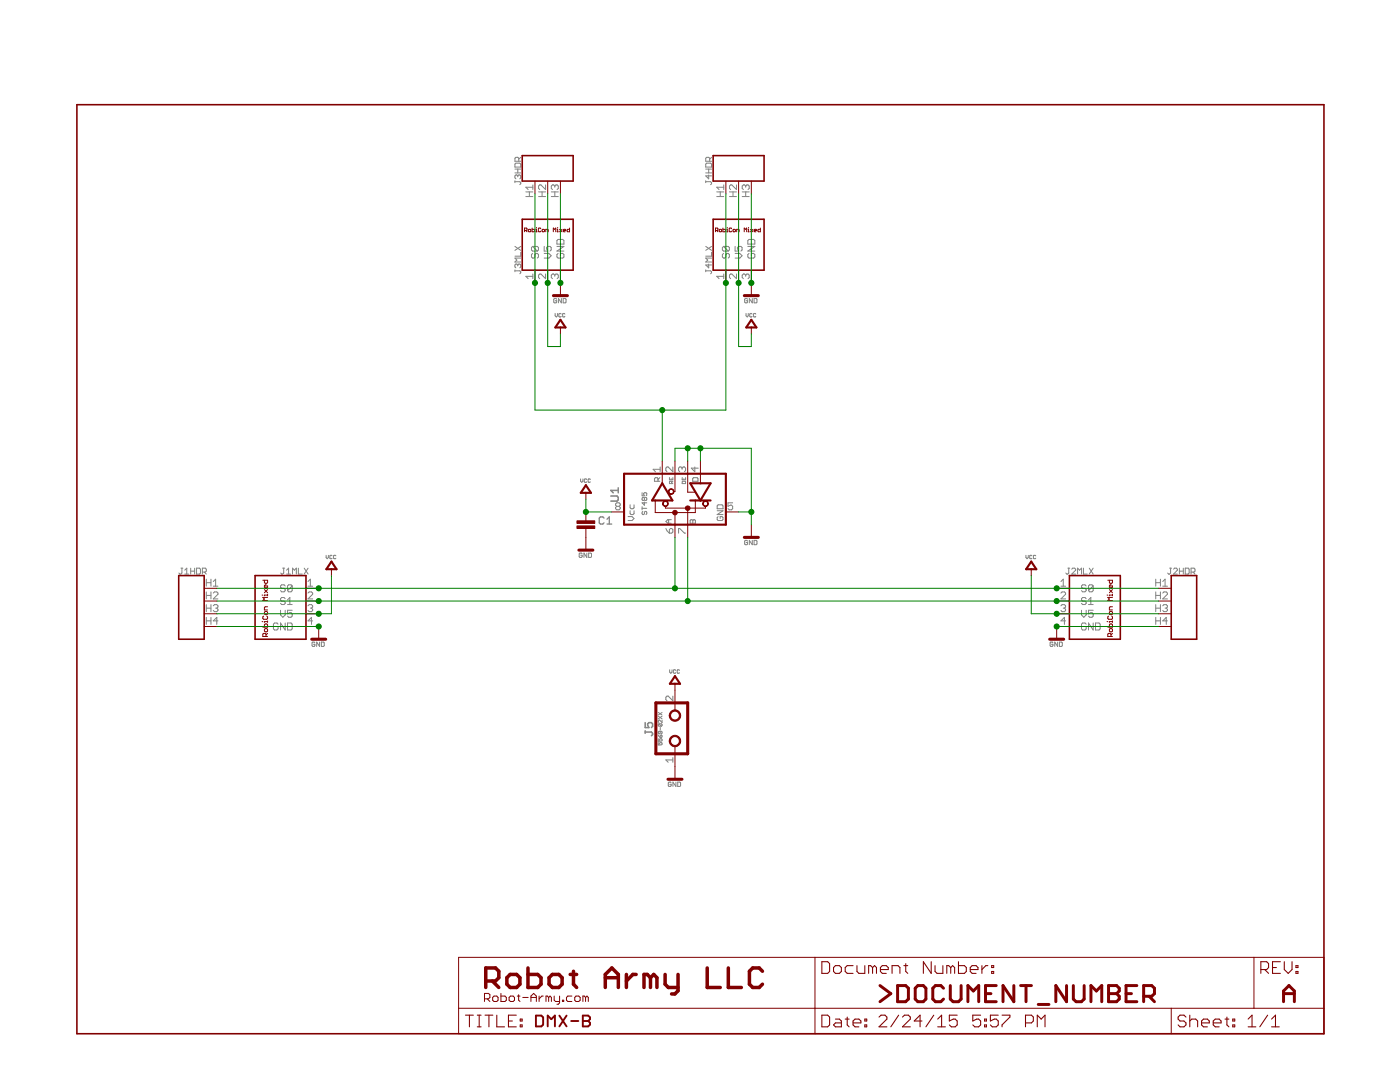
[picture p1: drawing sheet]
<?xml version="1.0" encoding="utf-8"?>
<!DOCTYPE eagle SYSTEM "eagle.dtd">
<eagle version="6.4">
<drawing>
<settings>
<setting alwaysvectorfont="yes"/>
<setting verticaltext="up"/>
</settings>
<grid distance="0.1" unitdist="inch" unit="inch" style="lines" multiple="1" display="no" altdistance="0.01" altunitdist="inch" altunit="inch"/>
<schematic xreflabel="%F%N/%S.%C%R" xrefpart="/%S.%C%R">
<libraries>
<library name="frames-custom">
<symbols>
<symbol name="LETTER_L">
<frame x1="0" y1="0" x2="248.92" y2="185.42" columns="12" rows="17" layer="94" border-left="no" border-top="no" border-right="no" border-bottom="no"/>
</symbol>
<symbol name="DOCFIELD-LIGHTPLAY">
<wire x1="71.12" y1="0" x2="142.24" y2="0" width="0.1016" layer="94"/>
<wire x1="172.72" y1="15.24" x2="158.75" y2="15.24" width="0.1016" layer="94"/>
<wire x1="71.12" y1="0" x2="71.12" y2="5.08" width="0.1016" layer="94"/>
<wire x1="71.12" y1="5.08" x2="142.24" y2="5.08" width="0.1016" layer="94"/>
<wire x1="71.12" y1="5.08" x2="71.12" y2="15.24" width="0.1016" layer="94"/>
<wire x1="172.72" y1="15.24" x2="172.72" y2="5.08" width="0.1016" layer="94"/>
<wire x1="142.24" y1="5.08" x2="142.24" y2="0" width="0.1016" layer="94"/>
<wire x1="142.24" y1="5.08" x2="158.75" y2="5.08" width="0.1016" layer="94"/>
<wire x1="142.24" y1="0" x2="172.72" y2="0" width="0.1016" layer="94"/>
<wire x1="158.75" y1="15.24" x2="158.75" y2="5.08" width="0.1016" layer="94"/>
<wire x1="158.75" y1="15.24" x2="71.12" y2="15.24" width="0.1016" layer="94"/>
<wire x1="158.75" y1="5.08" x2="172.72" y2="5.08" width="0.1016" layer="94"/>
<wire x1="172.72" y1="5.08" x2="172.72" y2="0" width="0.1016" layer="94"/>
<wire x1="71.12" y1="0" x2="0" y2="0" width="0.1016" layer="94"/>
<wire x1="0" y1="0" x2="0" y2="5.08" width="0.1016" layer="94"/>
<wire x1="0" y1="5.08" x2="0" y2="15.24" width="0.1016" layer="94"/>
<wire x1="0" y1="15.24" x2="71.12" y2="15.24" width="0.1016" layer="94"/>
<wire x1="71.12" y1="5.08" x2="0" y2="5.08" width="0.1016" layer="94"/>
<text x="72.39" y="1.27" size="2.54" layer="94" font="vector">Date:</text>
<text x="83.82" y="1.27" size="2.54" layer="94" font="vector">&gt;LAST_DATE_TIME</text>
<text x="143.51" y="1.27" size="2.54" layer="94" font="vector">Sheet:</text>
<text x="157.48" y="1.27" size="2.54" layer="94" font="vector">&gt;SHEET</text>
<text x="160.02" y="11.938" size="2.54" layer="94" font="vector">REV:</text>
<text x="1.27" y="1.27" size="2.54" layer="94" font="vector">TITLE:</text>
<text x="72.39" y="11.938" size="2.54" layer="94" font="vector">Document Number:</text>
<text x="15.24" y="1.27" size="2.54" layer="94" font="vector" ratio="15">&gt;DRAWING_NAME</text>
<text x="5.08" y="8.89" size="4.572" layer="94" ratio="15">Robot Army LLC</text>
<text x="5.08" y="6.35" size="1.778" layer="94">Robot-Army.com</text>
<text x="83.82" y="6.096" size="3.81" layer="94" ratio="15">&gt;DOCUMENT_NUMBER</text>
<text x="166.116" y="6.096" size="3.81" layer="94" ratio="15" align="bottom-center">&gt;REV</text>
</symbol>
</symbols>
<devicesets>
<deviceset name="LETTER_L-LIGHTPLAY">
<gates>
<gate name="G$1" symbol="LETTER_L" x="0" y="0"/>
<gate name="G$2" symbol="DOCFIELD-LIGHTPLAY" x="76.2" y="0"/>
</gates>
<devices>
<device name="">
<technologies>
<technology name=""/>
</technologies>
</device>
</devices>
</deviceset>
</devicesets>
</library>
<library name="robicon-connectors-m">
<symbols>
<symbol name="ROBICON_M_04P">
<wire x1="5.08" y1="5.08" x2="5.08" y2="-7.62" width="0.3048" layer="94"/>
<wire x1="5.08" y1="-7.62" x2="-5.08" y2="-7.62" width="0.3048" layer="94"/>
<wire x1="-5.08" y1="-7.62" x2="-5.08" y2="5.08" width="0.3048" layer="94"/>
<wire x1="-5.08" y1="5.08" x2="5.08" y2="5.08" width="0.3048" layer="94"/>
<text x="0" y="5.334" size="1.27" layer="95">&gt;NAME</text>
<text x="-4.826" y="4.572" size="0.8128" layer="96" rot="R270">&gt;VALUE</text>
<text x="-2.54" y="-7.112" size="1.016" layer="94" rot="R90">RobiCon Mixed</text>
<pin name="S0" x="7.62" y="2.54" length="short" rot="R180"/>
<pin name="V5" x="7.62" y="-2.54" length="short" direction="pwr" rot="R180"/>
<pin name="GND@4" x="7.62" y="-5.08" length="short" direction="pwr" rot="R180"/>
<pin name="S1" x="7.62" y="0" length="short" rot="R180"/>
</symbol>
<symbol name="CONN_04">
<wire x1="2.54" y1="5.08" x2="2.54" y2="-7.62" width="0.3048" layer="94"/>
<wire x1="2.54" y1="-7.62" x2="-2.54" y2="-7.62" width="0.3048" layer="94"/>
<wire x1="-2.54" y1="-7.62" x2="-2.54" y2="5.08" width="0.3048" layer="94"/>
<wire x1="-2.54" y1="5.08" x2="2.54" y2="5.08" width="0.3048" layer="94"/>
<text x="-2.54" y="5.334" size="1.27" layer="95">&gt;NAME</text>
<text x="-2.794" y="-7.62" size="0.8128" layer="96" rot="R90">&gt;VALUE</text>
<pin name="1" x="5.08" y="2.54" visible="pad" length="short" rot="R180"/>
<pin name="2" x="5.08" y="0" visible="pad" length="short" rot="R180"/>
<pin name="3" x="5.08" y="-2.54" visible="pad" length="short" rot="R180"/>
<pin name="4" x="5.08" y="-5.08" visible="pad" length="short" rot="R180"/>
</symbol>
<symbol name="CONN_03">
<wire x1="2.54" y1="5.08" x2="2.54" y2="-5.08" width="0.3048" layer="94"/>
<wire x1="2.54" y1="-5.08" x2="-2.54" y2="-5.08" width="0.3048" layer="94"/>
<wire x1="-2.54" y1="-5.08" x2="-2.54" y2="5.08" width="0.3048" layer="94"/>
<wire x1="-2.54" y1="5.08" x2="2.54" y2="5.08" width="0.3048" layer="94"/>
<text x="-2.54" y="5.334" size="1.27" layer="95">&gt;NAME</text>
<text x="-2.794" y="-5.08" size="0.8128" layer="96" rot="R90">&gt;VALUE</text>
<pin name="1" x="5.08" y="2.54" visible="pad" length="short" rot="R180"/>
<pin name="2" x="5.08" y="0" visible="pad" length="short" rot="R180"/>
<pin name="3" x="5.08" y="-2.54" visible="pad" length="short" rot="R180"/>
</symbol>
<symbol name="ROBICON_M_03P">
<wire x1="2.54" y1="2.54" x2="2.54" y2="-7.62" width="0.3048" layer="94"/>
<wire x1="2.54" y1="-7.62" x2="-7.62" y2="-7.62" width="0.3048" layer="94"/>
<wire x1="-7.62" y1="-7.62" x2="-7.62" y2="2.54" width="0.3048" layer="94"/>
<wire x1="-7.62" y1="2.54" x2="2.54" y2="2.54" width="0.3048" layer="94"/>
<text x="-2.54" y="2.794" size="1.27" layer="95">&gt;NAME</text>
<text x="-7.366" y="2.032" size="0.8128" layer="96" rot="R270">&gt;VALUE</text>
<text x="-5.08" y="-7.112" size="0.8128" layer="94" rot="R90">RobiCon Mixed</text>
<pin name="S0" x="5.08" y="0" length="short" rot="R180"/>
<pin name="V5" x="5.08" y="-2.54" length="short" direction="pwr" rot="R180"/>
<pin name="GND@3" x="5.08" y="-5.08" length="short" direction="pwr" rot="R180"/>
</symbol>
</symbols>
<devicesets>
<deviceset name="ROBICON_M_04P_DUAL" prefix="J" uservalue="yes">
<gates>
<gate name="MLX" symbol="ROBICON_M_04P" x="0" y="0"/>
<gate name="HDR" symbol="CONN_04" x="-17.78" y="0" addlevel="always"/>
</gates>
<devices>
<device name="" package="ROBICON-DUAL-04P">
<connects>
<connect gate="HDR" pin="1" pad="H1"/>
<connect gate="HDR" pin="2" pad="H2"/>
<connect gate="HDR" pin="3" pad="H3"/>
<connect gate="HDR" pin="4" pad="H4"/>
<connect gate="MLX" pin="GND@4" pad="4"/>
<connect gate="MLX" pin="S0" pad="1"/>
<connect gate="MLX" pin="S1" pad="2"/>
<connect gate="MLX" pin="V5" pad="3"/>
</connects>
<technologies>
<technology name=""/>
</technologies>
</device>
</devices>
</deviceset>
<deviceset name="ROBICON_M_03P_DUAL" prefix="J" uservalue="yes">
<gates>
<gate name="HDR" symbol="CONN_03" x="-7.62" y="0" addlevel="always"/>
<gate name="MLX" symbol="ROBICON_M_03P" x="10.16" y="2.54" addlevel="always"/>
</gates>
<devices>
<device name="" package="ROBICON-DUAL-03P">
<connects>
<connect gate="HDR" pin="1" pad="H1"/>
<connect gate="HDR" pin="2" pad="H2"/>
<connect gate="HDR" pin="3" pad="H3"/>
<connect gate="MLX" pin="GND@3" pad="3"/>
<connect gate="MLX" pin="S0" pad="1"/>
<connect gate="MLX" pin="V5" pad="2"/>
</connects>
<technologies>
<technology name=""/>
</technologies>
</device>
</devices>
</deviceset>
</devicesets>
</library>
<library name="con-molex">
<symbols>
<symbol name="CON-02P">
<pin name="1" x="-7.62" y="0" visible="pad" length="short"/>
<pin name="2" x="7.62" y="0" visible="pad" length="short" rot="R180"/>
<wire x1="-5.08" y1="3.81" x2="5.08" y2="3.81" width="0.6096" layer="94"/>
<wire x1="5.08" y1="3.81" x2="5.08" y2="-2.54" width="0.6096" layer="94"/>
<wire x1="5.08" y1="-2.54" x2="-5.08" y2="-2.54" width="0.6096" layer="94"/>
<wire x1="-5.08" y1="-2.54" x2="-5.08" y2="3.81" width="0.6096" layer="94"/>
<text x="0" y="4.318" size="1.778" layer="95" ratio="15" align="bottom-center">&gt;NAME</text>
<text x="0" y="2.54" size="0.8128" layer="96" font="vector" align="bottom-center">&gt;VALUE</text>
<circle x="-2.54" y="0" radius="1.016" width="0.254" layer="94"/>
<circle x="2.54" y="0" radius="1.016" width="0.254" layer="94"/>
<wire x1="-5.08" y1="0" x2="-3.556" y2="0" width="0.127" layer="94"/>
<wire x1="5.08" y1="0" x2="3.556" y2="0" width="0.127" layer="94"/>
</symbol>
</symbols>
<devicesets>
<deviceset name="MINIFIT-JR-02P" prefix="J" uservalue="yes">
<gates>
<gate name="G$1" symbol="CON-02P" x="0" y="0"/>
</gates>
<devices>
<device name="-RA" package="MOLEX-5569-02XX">
<connects>
<connect gate="G$1" pin="1" pad="1"/>
<connect gate="G$1" pin="2" pad="2"/>
</connects>
<technologies>
<technology name="">
<attribute name="VALUE" value="5569-02XX" constant="no"/>
</technology>
</technologies>
</device>
</devices>
</deviceset>
</devicesets>
</library>
<library name="logic">
<symbols>
<symbol name="TI_75176B">
<circle x="-1.524" y="0.762" radius="0.508" width="0.127" layer="94"/>
<circle x="0.889" y="1.905" radius="0.508" width="0.127" layer="94"/>
<circle x="0.889" y="-6.096" radius="0.508" width="0.127" layer="94"/>
<circle x="1.778" y="-2.54" radius="0.254" width="0.4064" layer="94"/>
<circle x="2.667" y="0" radius="0.254" width="0.4064" layer="94"/>
<wire x1="0.254" y1="4.572" x2="0.254" y2="3.937" width="0.4064" layer="94"/>
<wire x1="0.254" y1="3.937" x2="0.254" y2="0.508" width="0.4064" layer="94"/>
<wire x1="0.254" y1="0.508" x2="-3.175" y2="2.54" width="0.4064" layer="94"/>
<wire x1="-3.175" y1="2.54" x2="0.254" y2="4.572" width="0.4064" layer="94"/>
<wire x1="-3.175" y1="-7.112" x2="-3.175" y2="-5.08" width="0.4064" layer="94"/>
<wire x1="-3.175" y1="-5.08" x2="-3.175" y2="-3.048" width="0.4064" layer="94"/>
<wire x1="-3.175" y1="-3.048" x2="0.254" y2="-5.08" width="0.4064" layer="94"/>
<wire x1="0.254" y1="-5.08" x2="-3.175" y2="-7.112" width="0.4064" layer="94"/>
<wire x1="-5.08" y1="-2.54" x2="-1.397" y2="-2.54" width="0.127" layer="94"/>
<wire x1="-1.397" y1="-2.54" x2="-1.397" y2="-3.937" width="0.127" layer="94"/>
<wire x1="0.254" y1="-4.064" x2="2.667" y2="-4.064" width="0.127" layer="94"/>
<wire x1="2.667" y1="-4.064" x2="2.667" y2="0" width="0.127" layer="94"/>
<wire x1="2.667" y1="0" x2="2.667" y2="3.937" width="0.127" layer="94"/>
<wire x1="0.254" y1="3.937" x2="2.667" y2="3.937" width="0.127" layer="94"/>
<wire x1="1.397" y1="-6.096" x2="1.778" y2="-6.096" width="0.127" layer="94"/>
<wire x1="1.778" y1="-6.096" x2="1.778" y2="-2.54" width="0.127" layer="94"/>
<wire x1="1.778" y1="-2.54" x2="1.778" y2="1.905" width="0.127" layer="94"/>
<wire x1="1.778" y1="1.905" x2="1.397" y2="1.905" width="0.127" layer="94"/>
<wire x1="5.08" y1="-2.54" x2="1.778" y2="-2.54" width="0.127" layer="94"/>
<wire x1="5.08" y1="0" x2="2.667" y2="0" width="0.127" layer="94"/>
<wire x1="-5.207" y1="2.54" x2="-3.175" y2="2.54" width="0.127" layer="94"/>
<wire x1="-5.08" y1="-5.08" x2="-3.175" y2="-5.08" width="0.127" layer="94"/>
<pin name="A" x="7.62" y="0" visible="pad" length="short" rot="R180"/>
<pin name="B" x="7.62" y="-2.54" visible="pad" length="short" rot="R180"/>
<pin name="DE" x="-7.62" y="-2.54" visible="pad" length="short" direction="in"/>
<pin name="D" x="-7.62" y="-5.08" visible="pad" length="short" direction="in"/>
<pin name="RE" x="-7.62" y="0" visible="pad" length="short" direction="in"/>
<pin name="R" x="-7.62" y="2.54" visible="pad" length="short" direction="out"/>
<text x="4.318" y="1.27" size="1.27" layer="95" ratio="15" align="center">A</text>
<text x="4.318" y="-3.556" size="1.27" layer="95" ratio="15" align="center">B</text>
<text x="0.508" y="11.176" size="1.778" layer="95" font="vector" ratio="15" align="bottom-right">&gt;NAME</text>
<text x="0.762" y="6.096" size="1.016" layer="96" font="vector" align="center">&gt;VALUE</text>
<wire x1="0.254" y1="-3.048" x2="0.254" y2="-4.064" width="0.4064" layer="94"/>
<wire x1="0.254" y1="-4.064" x2="0.254" y2="-5.08" width="0.4064" layer="94"/>
<wire x1="0.254" y1="-5.08" x2="0.254" y2="-7.112" width="0.4064" layer="94"/>
<wire x1="-5.08" y1="0" x2="-1.524" y2="0" width="0.1524" layer="94"/>
<wire x1="-1.524" y1="0" x2="-1.524" y2="0.254" width="0.1524" layer="94"/>
<wire x1="-5.08" y1="10.16" x2="5.08" y2="10.16" width="0.4064" layer="94"/>
<wire x1="5.08" y1="10.16" x2="5.08" y2="0" width="0.4064" layer="94"/>
<wire x1="5.08" y1="0" x2="5.08" y2="-2.54" width="0.4064" layer="94"/>
<wire x1="5.08" y1="-2.54" x2="5.08" y2="-10.16" width="0.4064" layer="94"/>
<wire x1="5.08" y1="-10.16" x2="-5.08" y2="-10.16" width="0.4064" layer="94"/>
<wire x1="-5.08" y1="-10.16" x2="-5.08" y2="-2.54" width="0.4064" layer="94"/>
<text x="-4.064" y="-4.064" size="1.27" layer="95" ratio="15" align="center">D</text>
<text x="-3.81" y="-1.778" size="0.8128" layer="95" ratio="15" align="center">DE</text>
<text x="-4.064" y="3.556" size="1.27" layer="95" ratio="15" align="center">R</text>
<text x="-3.81" y="0.762" size="0.8128" layer="95" ratio="15" align="center">RE</text>
<pin name="VCC" x="2.54" y="12.7" visible="pad" length="short" direction="pwr" rot="R270"/>
<pin name="GND" x="2.54" y="-12.7" visible="pad" length="short" direction="pwr" rot="R90"/>
<text x="2.54" y="-9.652" size="1.27" layer="97" align="bottom-center">GND</text>
<text x="2.54" y="9.398" size="1.27" layer="97" rot="R180" align="bottom-center">Vcc</text>
<wire x1="-5.08" y1="-2.54" x2="-5.08" y2="10.16" width="0.4064" layer="94"/>
</symbol>
</symbols>
<devicesets>
<deviceset name="RS485_TRANSCEIVER" prefix="U" uservalue="yes">
<gates>
<gate name="G$1" symbol="TI_75176B" x="0" y="0"/>
</gates>
<devices>
<device name="" package="MAXIM_SO08">
<connects>
<connect gate="G$1" pin="A" pad="6"/>
<connect gate="G$1" pin="B" pad="7"/>
<connect gate="G$1" pin="D" pad="4"/>
<connect gate="G$1" pin="DE" pad="3"/>
<connect gate="G$1" pin="GND" pad="5"/>
<connect gate="G$1" pin="R" pad="1"/>
<connect gate="G$1" pin="RE" pad="2"/>
<connect gate="G$1" pin="VCC" pad="8"/>
</connects>
<technologies>
<technology name="">
<attribute name="MF" value="MAXIM" constant="no"/>
<attribute name="MPN" value="MAX481CSA" constant="no"/>
<attribute name="OC_FARNELL" value="unknown" constant="no"/>
<attribute name="OC_NEWARK" value="90C3817" constant="no"/>
<attribute name="VALUE" value="SN75176B" constant="no"/>
</technology>
</technologies>
</device>
<device name="SO8" package="SOP08">
<connects>
<connect gate="G$1" pin="A" pad="6"/>
<connect gate="G$1" pin="B" pad="7"/>
<connect gate="G$1" pin="D" pad="4"/>
<connect gate="G$1" pin="DE" pad="3"/>
<connect gate="G$1" pin="GND" pad="5"/>
<connect gate="G$1" pin="R" pad="1"/>
<connect gate="G$1" pin="RE" pad="2"/>
<connect gate="G$1" pin="VCC" pad="8"/>
</connects>
<technologies>
<technology name="">
<attribute name="VALUE" value="ST485" constant="no"/>
</technology>
</technologies>
</device>
</devices>
</deviceset>
</devicesets>
</library>
<library name="supply1">
<symbols>
<symbol name="GND">
<wire x1="-1.397" y1="0" x2="1.397" y2="0" width="0.6096" layer="94"/>
<text x="0" y="-0.508" size="1.016" layer="96" font="vector" ratio="15" align="top-center">&gt;VALUE</text>
<pin name="GND" x="0" y="2.54" visible="off" length="short" direction="sup" rot="R270"/>
</symbol>
<symbol name="VCC">
<text x="0" y="0.762" size="0.8128" layer="96" font="vector" ratio="15" align="bottom-center">&gt;VALUE</text>
<pin name="VCC" x="0" y="-2.54" visible="off" length="point" direction="sup" rot="R90"/>
<wire x1="0" y1="-2.54" x2="0" y2="-1.27" width="0.1524" layer="94"/>
<wire x1="0" y1="-1.27" x2="1.016" y2="-1.27" width="0.4064" layer="94"/>
<wire x1="1.016" y1="-1.27" x2="0" y2="0.254" width="0.4064" layer="94"/>
<wire x1="0" y1="0.254" x2="-1.016" y2="-1.27" width="0.4064" layer="94"/>
<wire x1="-1.016" y1="-1.27" x2="0" y2="-1.27" width="0.4064" layer="94"/>
</symbol>
</symbols>
<devicesets>
<deviceset name="GND" prefix="GND">
<gates>
<gate name="1" symbol="GND" x="0" y="0"/>
</gates>
<devices>
<device name="">
<technologies>
<technology name=""/>
</technologies>
</device>
</devices>
</deviceset>
<deviceset name="VCC" prefix="P+">
<gates>
<gate name="VCC" symbol="VCC" x="0" y="0"/>
</gates>
<devices>
<device name="">
<technologies>
<technology name=""/>
</technologies>
</device>
</devices>
</deviceset>
</devicesets>
</library>
<library name="rlc">
<symbols>
<symbol name="CAP-NP">
<wire x1="0" y1="2.54" x2="0" y2="0.508" width="0.1524" layer="94"/>
<wire x1="0" y1="-2.54" x2="0" y2="-0.508" width="0.1524" layer="94"/>
<text x="2.54" y="0" size="1.6764" layer="95" font="vector" ratio="15">&gt;NAME</text>
<text x="2.54" y="-1.27" size="1.016" layer="96" font="vector">&gt;VALUE</text>
<rectangle x1="-1.778" y1="0.254" x2="1.778" y2="0.762" layer="94"/>
<rectangle x1="-1.778" y1="-0.762" x2="1.778" y2="-0.254" layer="94"/>
<pin name="1" x="0" y="2.54" visible="off" length="point" direction="pas"/>
<pin name="2" x="0" y="-2.54" visible="off" length="point" direction="pas"/>
</symbol>
</symbols>
<devicesets>
<deviceset name="CAPACITOR" prefix="C" uservalue="yes">
<gates>
<gate name="G$1" symbol="CAP-NP" x="0" y="0"/>
</gates>
<devices>
<device name="1206" package="1206">
<connects>
<connect gate="G$1" pin="1" pad="1"/>
<connect gate="G$1" pin="2" pad="2"/>
</connects>
<technologies>
<technology name=""/>
</technologies>
</device>
<device name="0805" package="0805">
<connects>
<connect gate="G$1" pin="1" pad="1"/>
<connect gate="G$1" pin="2" pad="2"/>
</connects>
<technologies>
<technology name=""/>
</technologies>
</device>
<device name="0603" package="0603">
<connects>
<connect gate="G$1" pin="1" pad="1"/>
<connect gate="G$1" pin="2" pad="2"/>
</connects>
<technologies>
<technology name=""/>
</technologies>
</device>
<device name="1210" package="1210">
<connects>
<connect gate="G$1" pin="1" pad="1"/>
<connect gate="G$1" pin="2" pad="2"/>
</connects>
<technologies>
<technology name=""/>
</technologies>
</device>
</devices>
</deviceset>
</devicesets>
</library>
</libraries>
<attributes>
</attributes>
<variantdefs>
</variantdefs>
<classes>
<class number="0" name="default" width="0" drill="0">
</class>
</classes>
<parts>
<part name="U$1" library="frames-custom" deviceset="LETTER_L-LIGHTPLAY" device="">
<attribute name="REV" value="A"/>
</part>
<part name="J1" library="robicon-connectors-m" deviceset="ROBICON_M_04P_DUAL" device=""/>
<part name="J2" library="robicon-connectors-m" deviceset="ROBICON_M_04P_DUAL" device=""/>
<part name="J3" library="robicon-connectors-m" deviceset="ROBICON_M_03P_DUAL" device=""/>
<part name="J4" library="robicon-connectors-m" deviceset="ROBICON_M_03P_DUAL" device=""/>
<part name="J5" library="con-molex" deviceset="MINIFIT-JR-02P" device="-RA" value="5569-02XX"/>
<part name="U1" library="logic" deviceset="RS485_TRANSCEIVER" device="SO8" value="ST485"/>
<part name="GND1" library="supply1" deviceset="GND" device=""/>
<part name="P+1" library="supply1" deviceset="VCC" device=""/>
<part name="GND2" library="supply1" deviceset="GND" device=""/>
<part name="GND3" library="supply1" deviceset="GND" device=""/>
<part name="GND4" library="supply1" deviceset="GND" device=""/>
<part name="GND5" library="supply1" deviceset="GND" device=""/>
<part name="P+2" library="supply1" deviceset="VCC" device=""/>
<part name="P+3" library="supply1" deviceset="VCC" device=""/>
<part name="P+4" library="supply1" deviceset="VCC" device=""/>
<part name="P+5" library="supply1" deviceset="VCC" device=""/>
<part name="P+6" library="supply1" deviceset="VCC" device=""/>
<part name="GND6" library="supply1" deviceset="GND" device=""/>
<part name="C1" library="rlc" deviceset="CAPACITOR" device="0603"/>
<part name="GND7" library="supply1" deviceset="GND" device=""/>
</parts>
<sheets>
<sheet>
<plain>
</plain>
<instances>
<instance part="U$1" gate="G$1" x="0" y="0"/>
<instance part="U$1" gate="G$2" x="76.2" y="0">
<attribute name="REV" x="76.2" y="0" size="1.778" layer="96" display="off"/>
</instance>
<instance part="J1" gate="MLX" x="40.64" y="86.36"/>
<instance part="J1" gate="HDR" x="22.86" y="86.36"/>
<instance part="J2" gate="MLX" x="203.2" y="86.36" rot="MR0"/>
<instance part="J2" gate="HDR" x="220.98" y="86.36" rot="MR0"/>
<instance part="J3" gate="HDR" x="93.98" y="172.72" rot="MR270"/>
<instance part="J3" gate="MLX" x="91.44" y="154.94" rot="MR270"/>
<instance part="J4" gate="HDR" x="132.08" y="172.72" rot="MR270"/>
<instance part="J4" gate="MLX" x="129.54" y="154.94" rot="MR270"/>
<instance part="J5" gate="G$1" x="119.38" y="60.96" rot="R90"/>
<instance part="U1" gate="G$1" x="119.38" y="106.68" rot="MR270"/>
<instance part="GND1" gate="1" x="119.38" y="50.8"/>
<instance part="P+1" gate="VCC" x="119.38" y="71.12"/>
<instance part="GND2" gate="1" x="48.26" y="78.74"/>
<instance part="GND3" gate="1" x="195.58" y="78.74"/>
<instance part="GND4" gate="1" x="134.62" y="147.32"/>
<instance part="GND5" gate="1" x="96.52" y="147.32"/>
<instance part="P+2" gate="VCC" x="96.52" y="142.24"/>
<instance part="P+3" gate="VCC" x="134.62" y="142.24"/>
<instance part="P+4" gate="VCC" x="50.8" y="93.98"/>
<instance part="P+5" gate="VCC" x="190.5" y="93.98"/>
<instance part="P+6" gate="VCC" x="101.6" y="109.22"/>
<instance part="GND6" gate="1" x="134.62" y="99.06"/>
<instance part="C1" gate="G$1" x="101.6" y="101.6"/>
<instance part="GND7" gate="1" x="101.6" y="96.52"/>
</instances>
<busses>
</busses>
<nets>
<net name="GND" class="0">
<segment>
<pinref part="J5" gate="G$1" pin="1"/>
<pinref part="GND1" gate="1" pin="GND"/>
</segment>
<segment>
<pinref part="J3" gate="MLX" pin="GND@3"/>
<pinref part="GND5" gate="1" pin="GND"/>
<pinref part="J3" gate="HDR" pin="3"/>
<wire x1="96.52" y1="167.64" x2="96.52" y2="149.86" width="0.1524" layer="91"/>
<junction x="96.52" y="149.86"/>
</segment>
<segment>
<pinref part="J4" gate="MLX" pin="GND@3"/>
<pinref part="GND4" gate="1" pin="GND"/>
<pinref part="J4" gate="HDR" pin="3"/>
<wire x1="134.62" y1="167.64" x2="134.62" y2="149.86" width="0.1524" layer="91"/>
<junction x="134.62" y="149.86"/>
</segment>
<segment>
<pinref part="J1" gate="MLX" pin="GND@4"/>
<pinref part="GND2" gate="1" pin="GND"/>
<pinref part="J1" gate="HDR" pin="4"/>
<wire x1="27.94" y1="81.28" x2="45.72" y2="81.28" width="0.1524" layer="91"/>
<wire x1="45.72" y1="81.28" x2="48.26" y2="81.28" width="0.1524" layer="91"/>
<junction x="48.26" y="81.28"/>
</segment>
<segment>
<pinref part="J2" gate="MLX" pin="GND@4"/>
<pinref part="GND3" gate="1" pin="GND"/>
<pinref part="J2" gate="HDR" pin="4"/>
<wire x1="215.9" y1="81.28" x2="195.58" y2="81.28" width="0.1524" layer="91"/>
<junction x="195.58" y="81.28"/>
</segment>
<segment>
<pinref part="U1" gate="G$1" pin="GND"/>
<pinref part="GND6" gate="1" pin="GND"/>
<wire x1="132.08" y1="104.14" x2="134.62" y2="104.14" width="0.1524" layer="91"/>
<wire x1="134.62" y1="104.14" x2="134.62" y2="101.6" width="0.1524" layer="91"/>
<pinref part="U1" gate="G$1" pin="RE"/>
<wire x1="119.38" y1="114.3" x2="119.38" y2="116.84" width="0.1524" layer="91"/>
<wire x1="119.38" y1="116.84" x2="121.92" y2="116.84" width="0.1524" layer="91"/>
<wire x1="121.92" y1="116.84" x2="124.46" y2="116.84" width="0.1524" layer="91"/>
<wire x1="124.46" y1="116.84" x2="134.62" y2="116.84" width="0.1524" layer="91"/>
<wire x1="134.62" y1="116.84" x2="134.62" y2="104.14" width="0.1524" layer="91"/>
<pinref part="U1" gate="G$1" pin="D"/>
<wire x1="124.46" y1="114.3" x2="124.46" y2="116.84" width="0.1524" layer="91"/>
<pinref part="U1" gate="G$1" pin="DE"/>
<wire x1="121.92" y1="114.3" x2="121.92" y2="116.84" width="0.1524" layer="91"/>
<junction x="121.92" y="116.84"/>
<junction x="124.46" y="116.84"/>
<junction x="134.62" y="104.14"/>
</segment>
<segment>
<pinref part="C1" gate="G$1" pin="2"/>
<pinref part="GND7" gate="1" pin="GND"/>
</segment>
</net>
<net name="VCC" class="0">
<segment>
<pinref part="J5" gate="G$1" pin="2"/>
<pinref part="P+1" gate="VCC" pin="VCC"/>
</segment>
<segment>
<pinref part="J3" gate="MLX" pin="V5"/>
<wire x1="93.98" y1="149.86" x2="93.98" y2="137.16" width="0.1524" layer="91"/>
<pinref part="P+2" gate="VCC" pin="VCC"/>
<wire x1="93.98" y1="137.16" x2="96.52" y2="137.16" width="0.1524" layer="91"/>
<wire x1="96.52" y1="137.16" x2="96.52" y2="139.7" width="0.1524" layer="91"/>
<pinref part="J3" gate="HDR" pin="2"/>
<wire x1="93.98" y1="167.64" x2="93.98" y2="149.86" width="0.1524" layer="91"/>
<junction x="93.98" y="149.86"/>
</segment>
<segment>
<pinref part="J4" gate="MLX" pin="V5"/>
<wire x1="132.08" y1="149.86" x2="132.08" y2="137.16" width="0.1524" layer="91"/>
<pinref part="P+3" gate="VCC" pin="VCC"/>
<wire x1="132.08" y1="137.16" x2="134.62" y2="137.16" width="0.1524" layer="91"/>
<wire x1="134.62" y1="137.16" x2="134.62" y2="139.7" width="0.1524" layer="91"/>
<pinref part="J4" gate="HDR" pin="2"/>
<wire x1="132.08" y1="167.64" x2="132.08" y2="149.86" width="0.1524" layer="91"/>
<junction x="132.08" y="149.86"/>
</segment>
<segment>
<pinref part="J2" gate="MLX" pin="V5"/>
<pinref part="P+5" gate="VCC" pin="VCC"/>
<wire x1="195.58" y1="83.82" x2="190.5" y2="83.82" width="0.1524" layer="91"/>
<wire x1="190.5" y1="83.82" x2="190.5" y2="91.44" width="0.1524" layer="91"/>
<pinref part="J2" gate="HDR" pin="3"/>
<wire x1="215.9" y1="83.82" x2="195.58" y2="83.82" width="0.1524" layer="91"/>
<junction x="195.58" y="83.82"/>
</segment>
<segment>
<pinref part="J1" gate="MLX" pin="V5"/>
<pinref part="P+4" gate="VCC" pin="VCC"/>
<wire x1="48.26" y1="83.82" x2="50.8" y2="83.82" width="0.1524" layer="91"/>
<wire x1="50.8" y1="83.82" x2="50.8" y2="91.44" width="0.1524" layer="91"/>
<pinref part="J1" gate="HDR" pin="3"/>
<wire x1="27.94" y1="83.82" x2="48.26" y2="83.82" width="0.1524" layer="91"/>
<junction x="48.26" y="83.82"/>
</segment>
<segment>
<pinref part="P+6" gate="VCC" pin="VCC"/>
<wire x1="101.6" y1="106.68" x2="101.6" y2="104.14" width="0.1524" layer="91"/>
<pinref part="U1" gate="G$1" pin="VCC"/>
<wire x1="101.6" y1="104.14" x2="106.68" y2="104.14" width="0.1524" layer="91"/>
<pinref part="C1" gate="G$1" pin="1"/>
<junction x="101.6" y="104.14"/>
</segment>
</net>
<net name="N$3" class="0">
<segment>
<pinref part="J1" gate="MLX" pin="S0"/>
<pinref part="J2" gate="MLX" pin="S0"/>
<wire x1="48.26" y1="88.9" x2="119.38" y2="88.9" width="0.1524" layer="91"/>
<pinref part="U1" gate="G$1" pin="A"/>
<wire x1="119.38" y1="88.9" x2="195.58" y2="88.9" width="0.1524" layer="91"/>
<wire x1="119.38" y1="99.06" x2="119.38" y2="88.9" width="0.1524" layer="91"/>
<junction x="119.38" y="88.9"/>
<pinref part="J1" gate="HDR" pin="1"/>
<wire x1="27.94" y1="88.9" x2="48.26" y2="88.9" width="0.1524" layer="91"/>
<pinref part="J2" gate="HDR" pin="1"/>
<wire x1="215.9" y1="88.9" x2="195.58" y2="88.9" width="0.1524" layer="91"/>
<junction x="195.58" y="88.9"/>
<junction x="48.26" y="88.9"/>
</segment>
</net>
<net name="N$4" class="0">
<segment>
<pinref part="J1" gate="MLX" pin="S1"/>
<pinref part="J2" gate="MLX" pin="S1"/>
<wire x1="48.26" y1="86.36" x2="121.92" y2="86.36" width="0.1524" layer="91"/>
<pinref part="U1" gate="G$1" pin="B"/>
<wire x1="121.92" y1="86.36" x2="195.58" y2="86.36" width="0.1524" layer="91"/>
<wire x1="121.92" y1="99.06" x2="121.92" y2="86.36" width="0.1524" layer="91"/>
<junction x="121.92" y="86.36"/>
<pinref part="J1" gate="HDR" pin="2"/>
<wire x1="27.94" y1="86.36" x2="48.26" y2="86.36" width="0.1524" layer="91"/>
<pinref part="J2" gate="HDR" pin="2"/>
<wire x1="215.9" y1="86.36" x2="195.58" y2="86.36" width="0.1524" layer="91"/>
<junction x="195.58" y="86.36"/>
<junction x="48.26" y="86.36"/>
</segment>
</net>
<net name="N$5" class="0">
<segment>
<pinref part="U1" gate="G$1" pin="R"/>
<wire x1="116.84" y1="114.3" x2="116.84" y2="124.46" width="0.1524" layer="91"/>
<pinref part="J4" gate="MLX" pin="S0"/>
<wire x1="116.84" y1="124.46" x2="129.54" y2="124.46" width="0.1524" layer="91"/>
<wire x1="129.54" y1="124.46" x2="129.54" y2="149.86" width="0.1524" layer="91"/>
<pinref part="J3" gate="MLX" pin="S0"/>
<wire x1="91.44" y1="149.86" x2="91.44" y2="124.46" width="0.1524" layer="91"/>
<wire x1="91.44" y1="124.46" x2="116.84" y2="124.46" width="0.1524" layer="91"/>
<junction x="116.84" y="124.46"/>
<pinref part="J3" gate="HDR" pin="1"/>
<wire x1="91.44" y1="167.64" x2="91.44" y2="149.86" width="0.1524" layer="91"/>
<pinref part="J4" gate="HDR" pin="1"/>
<wire x1="129.54" y1="167.64" x2="129.54" y2="149.86" width="0.1524" layer="91"/>
<junction x="91.44" y="149.86"/>
<junction x="129.54" y="149.86"/>
</segment>
</net>
</nets>
</sheet>
</sheets>
</schematic>
</drawing>
</eagle>
